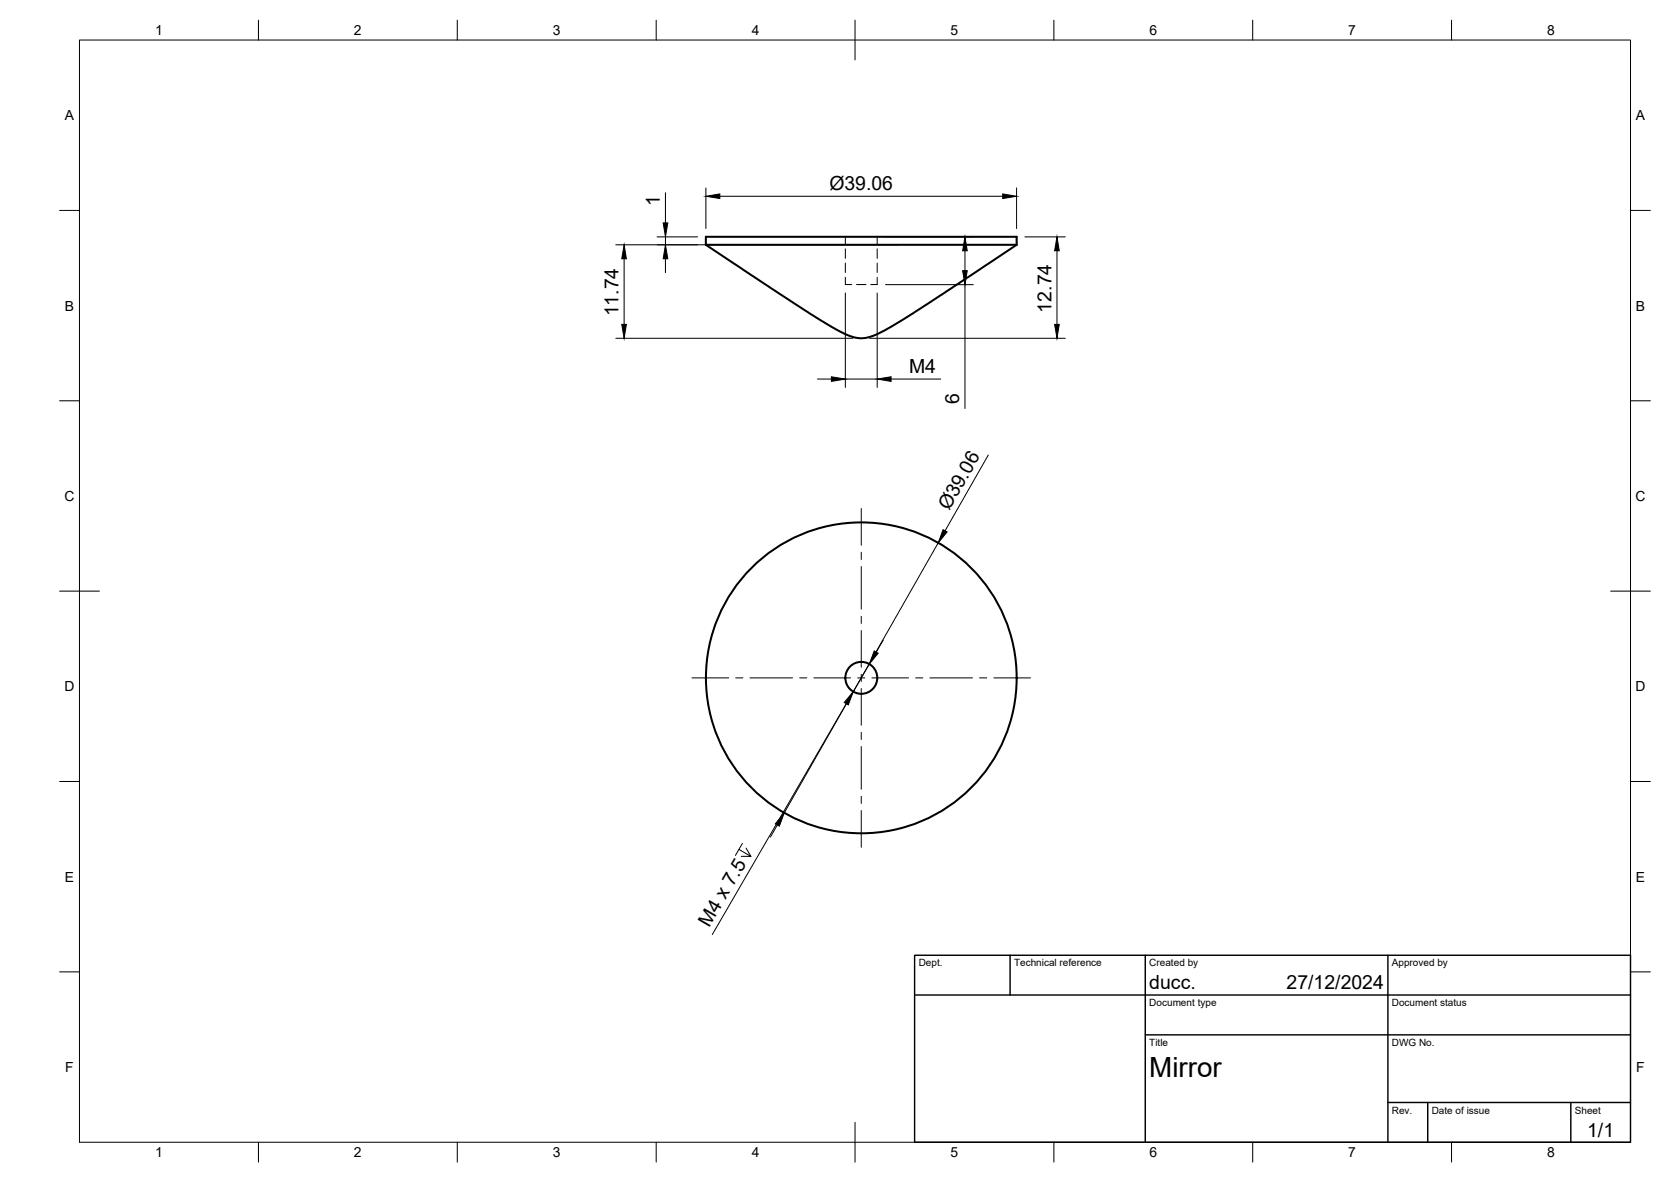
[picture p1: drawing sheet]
<svg xmlns="http://www.w3.org/2000/svg" width="420mm" height="297mm" viewBox="0 0 420 297" stroke-linecap="round" stroke-linejoin="round" font-family="sans-serif">
<!-- layer: Visible -->
<g fill="none" stroke="#000" stroke-width=".51">
<path d="M177.5 61.5v-2h78.1v2M177.5 61.5h78.1M177.5 61.5l18.4 12.3 11.1 7.1a25.5 25.5 0 0 0 9.1 4.1 15.9 15.9 0 0 0 8.3-3.1l9.7-6.1 21.5-14.3"/>
<circle cx="216.6" cy="170.3" r="39.1"/>
<circle cx="216.6" cy="170.3" r="4"/>
</g>
<!-- layer: Hidden -->
<path d="M212.6 59.5v1.8M220.6 59.5v1.8M212.6 69.7v1.8h1.6M212.6 62.5v2.4M212.6 66.1v2.4M215.4 71.5h2.3M220.6 69.7v1.8h-1.7M220.6 62.5v2.4M220.6 66.1v2.4" fill="none" stroke="#000" stroke-width=".25"/>
<!-- layer: BORDER -->
<g fill="none" stroke="#000" stroke-width=".25">
<path d="M20 10.1h390v276.9h-390zM65 5.1v5M115 5.1v5M165 5.1v5M215 5.1v10M265 5.1v5M315 5.1v5M365 5.1v5M15 52.9h5M410 52.9h5M15 100.7h5M410 100.7h5"/>
<path d="M15 148.6h10M405 148.6h10M15 196.4h5M410 196.4h5M15 244.2h5M410 244.2h5M65 287v5M115 287v5M165 287v5M215 282.1v9.9M265 287v5M315 287v5"/>
<path d="M365 287v5"/>
</g>
<!-- layer: TITLEBLOCK -->
<path d="M230 240.1h180v46.9h-180zM230 250h180M254 240.1v9.9M288 240.1v46.9M349 240.1v46.9M288 260.1h122M349 277.1h61M359 277.1v9.9M395 277.1v9.9" fill="none" stroke="#000" stroke-width=".36"/>
<!-- layer: FD_Dimensions -->
<g fill="none" stroke="#000" stroke-width=".25">
<path d="M165.2 59.5h10.2M167.3 48.4v7.6M167.3 59.5v2M177.5 47.2v10.2M181 49.3h71.1M222.7 59.5h22M255.6 47.2v10.2M257.7 59.5h10.2M154.8 61.5h70.9M156.9 65v16.5M167.3 65v3.5M212.6 73.6v23.8"/>
<path d="M220.6 73.6v23.8M222.7 71.5h22M242.6 63v5M242.6 71.5v31.2M265.8 63v18.5M154.8 85h59.6M205.5 95.3h3.5M212.6 95.3h8M218.7 85h49.2M224 95.3h12.5M248.5 114.3l-10.9 19.1M235.9 136.4l-38.7 67.9"/>
<path d="M212.8 176.8l-33.7 58.1M218.6 166.9l-4.1 6.9M222.1 160.9l-1.8 3M185.8 213.5l3 1.7h-2.4M186.7 211.9l-1.8 3.1M187.6 213.1l1.2 2.1M195.5 207.3l-1.8 3.1"/>
</g>
<g fill="#000" stroke="#000" stroke-width=".25">
<path d="M166.8 56h1.1l-.6 3.5zM177.5 49.3l3.5-.6v1.2zM252.1 48.7l3.5 .6-3.5 .6zM156.9 61.5l.6 3.5h-1.2zM167.3 61.5l.6 3.5h-1.1zM242.6 59.5l.6 3.5h-1.2zM242 68h1.2l-.6 3.5zM265.8 59.5l.5 3.5h-1.1zM156.3 81.5h1.2l-.6 3.5zM209 94.7l3.6 .6-3.6 .5zM220.6 95.3l3.4-.6v1.1zM265.2 81.5h1.1l-.5 3.5z"/>
<path d="M237.1 133.1l1 .6-2.2 2.7zM214.5 173.8l-1.2 3.3-1-.6zM219.8 163.6l1 .6-2.2 2.7zM197.2 204.3l-1.2 3.3-1.1-.6z"/>
</g>
<!-- layer: Smart Centers -->
<g fill="none" stroke="#000" stroke-width=".25">
<path d="M216.6 127.8v9.2M216.6 138.8v1.8M216.6 142.4v10.7M216.6 154.9v1.8M216.6 158.5v9.2M174 170.4h9.2M185 170.4h1.8M188.6 170.4h10.7M201.1 170.4h1.8M204.6 170.4h9.3M215.6 170.4h1.8M216.6 169.5v1.7"/>
<path d="M216.6 173v9.3M219.2 170.4h9.3M230.2 170.4h1.8M233.8 170.4h10.7M246.3 170.4h1.8M249.9 170.4h9.2M216.6 184.1v1.7M216.6 187.6v10.7M216.6 200.1v1.8M216.6 203.7v9.2"/>
</g>
<text font-size="7" x="289" y="270.6">Mirror</text>
<g font-size="4.9">
<text x="208.5" y="47.8">Ø39.06</text>
<text x="165.9" y="51.7" transform="rotate(-90 165.9 51.7)">1</text>
<text x="155.5" y="79.5" transform="rotate(-90 155.5 79.5)">11.74</text>
<text x="264.4" y="78.5" transform="rotate(-90 264.4 78.5)">12.74</text>
<text x="228.6" y="93.9">M4</text>
<text x="241.2" y="101.4" transform="rotate(-90 241.2 101.4)">6</text>
<text x="238.6" y="128.5" transform="rotate(-60 238.6 128.5)">Ø39.06</text>
<text x="178.4" y="233.2" transform="rotate(-60 178.4 233.2)">M4 x 7.5</text>
<text x="289" y="248.5">ducc.</text>
<text x="323.5" y="248.5">27/12/2024</text>
<text x="399.1" y="285.7">1/1</text>
</g>
<g font-size="3.5">
<text x="39" y="8.8">1</text>
<text x="89" y="8.8">2</text>
<text x="139" y="8.8">3</text>
<text x="189" y="8.8">4</text>
<text x="239" y="8.8">5</text>
<text x="289" y="8.8">6</text>
<text x="339" y="8.8">7</text>
<text x="389" y="8.8">8</text>
<text x="16.3" y="30.2">A</text>
<text x="411.3" y="30.2">A</text>
<text x="16.3" y="78">B</text>
<text x="411.3" y="78">B</text>
<text x="16.2" y="125.9">C</text>
<text x="411.2" y="125.9">C</text>
<text x="16.2" y="173.7">D</text>
<text x="411.2" y="173.7">D</text>
<text x="16.3" y="221.6">E</text>
<text x="411.3" y="221.6">E</text>
<text x="16.4" y="269.4">F</text>
<text x="411.4" y="269.4">F</text>
<text x="39" y="290.8">1</text>
<text x="89" y="290.8">2</text>
<text x="139" y="290.8">3</text>
<text x="189" y="290.8">4</text>
<text x="239" y="290.8">5</text>
<text x="289" y="290.8">6</text>
<text x="339" y="290.8">7</text>
<text x="389" y="290.8">8</text>
</g>
<g font-size="2.5">
<text x="231" y="242.9">Dept.</text>
<text x="255" y="242.9">Technical reference</text>
<text x="289" y="242.9">Created by</text>
<text x="350" y="242.9">Approved by</text>
<text x="289" y="252.8">Document type</text>
<text x="350" y="252.8">Document status</text>
<text x="289" y="262.9">Title</text>
<text x="350" y="262.9">DWG No.</text>
<text x="350" y="279.9">Rev.</text>
<text x="360" y="279.9">Date of issue</text>
<text x="396" y="279.9">Sheet</text>
</g>
</svg>
